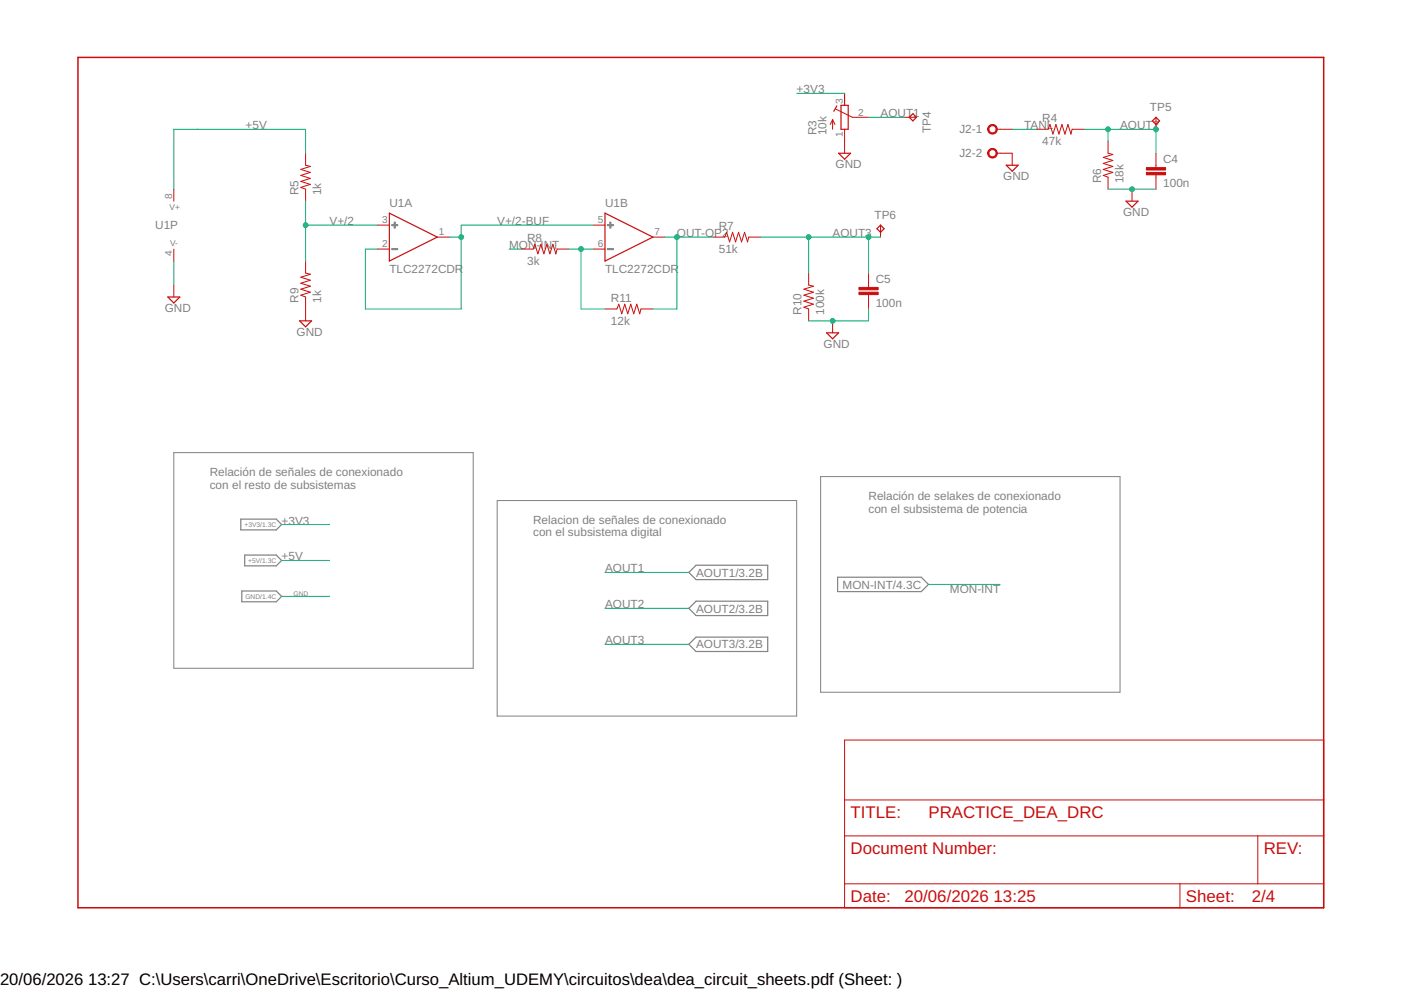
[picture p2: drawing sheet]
<svg xmlns="http://www.w3.org/2000/svg" width="297mm" height="210mm" viewBox="0 0 297 210" stroke-linecap="round" stroke-linejoin="round" font-family="sans-serif">
<path d="M36.9 96h63.4v45.7h-63.4zM105.4 106.1h63.5v45.7h-63.5zM174 101h63.5v45.8h-63.5z" fill="none" stroke="#808080" stroke-width=".21"/>
<g fill="#808080" stroke="#808080" stroke-width=".21">
<path d="M83.1 47.6h1.2v.3h-1.2z"/>
<path d="M83.6 47.1h.2v1.3h-.2z"/>
<path d="M83.1 52.7h1.2v.2h-1.2z"/>
<path d="M128.8 47.6h1.2v.3h-1.2z"/>
<path d="M129.3 47.1h.2v1.3h-.2z"/>
<path d="M128.8 52.7h1.2v.2h-1.2z"/>
</g>
<path d="M51.1 110.1h7.5l1.1 1.1-1.1 1.2h-7.5zM51.9 117.7h6.7l1.1 1.1-1.1 1.2h-6.7zM51.3 125.3h7.3l1.1 1.1-1.1 1.2h-7.3zM146 121.4l1.6-1.6h15.2v3.1h-15.2zM146 129l1.6-1.5h15.2v3h-15.2zM146 136.6l1.6-1.5h15.2v3h-15.2zM177.6 122.4h17.7l1.5 1.5-1.5 1.5h-17.7z" fill="none" stroke="#808080" stroke-width=".25"/>
<path d="M16.5 12.2h264.1v180.3h-264.1z" fill="none" stroke="#c90d0c" stroke-width=".32"/>
<g fill="none" stroke="#c90d0c" stroke-width=".21">
<path d="M179.1 19.8v2.5M64.8 32.5v2.5l1 .3-2 .6 2 .7-2 .6 2 .6-2 .7 2 .6-2 .6 1 .4v2.6M176.5 25.4v2M176.5 25.4l-.5 1M176.5 25.4l.5 1M177.2 23.1l3.5 1.8h3.4M179.1 27.4v5.1M191.8 24.9h2.5M211.3 27.4h3.3M211.3 32.5h3.3v2.5M219.7 27.4h2.5l.4-1 .6 2 .7-2 .6 2 .6-2 .7 2 .6-2 .7 2 .2-1h2.5M234.9 30v2.5l1 .2-2 .7 2 .6-2 .6 2 .7-2 .6 2 .7-2 .6 1 .4v2.5"/>
<path d="M245.1 24.9v2.5M245.1 32.5v3M245.1 37.1v3M36.9 40.1v2.6M36.9 52.8v2.6M64.8 55.4v2.5l1 .2-2 .7 2 .6-2 .6 2 .7-2 .6 2 .7-2 .6 1 .4v5M80 47.7h2.5M80 52.8h2.5M92.7 50.3h2.5M110.5 52.8h2.5l.4-1 .6 2 .7-2 .6 2 .7-2 .6 2 .6-2 .7 2 .2-1h2.5M125.7 47.7h2.6M125.7 52.8h2.6"/>
<path d="M138.4 50.3h2.6M151.1 50.3h2.6l.4-1 .6 2 .6-2 .7 2 .6-2 .6 2 .7-2 .6 2 .2-1h2.6M171.4 57.9v2.5l1.1 .3-2.1 .6 2.1 .7-2.1 .6 2.1 .6-2.1 .7 2.1 .6-2.1 .6 1 .4v2.5M184.1 57.9v3M186.7 47.7v2.6M240 40.1v2.6M36.9 60.4v2.6M128.3 65.5h2.5l.4-1 .6 2 .7-2 .6 2 .6-2 .7 2 .6-2 .6 2 .3-1h2.5M176.5 68v2.6M184.1 62.5v3M179.1 156.9h101.5v35.6h-101.5zM179.1 177.2h101.5"/>
<path d="M179.1 169.6h101.5M266.7 177.2v10.2M179.1 187.4h101.5M250.2 187.4v5.1"/>
</g>
<g fill="none" stroke="#c90d0c" stroke-width=".25">
<path d="M177.4 22.5l-.6 1.1M177.8 32.5h2.5l-1.2 1.3zM178.3 22.3h1.5v5.1h-1.5zM193.5 24.1l.8 .8-.8 .7-.7-.7zM213.3 35h2.6l-1.3 1.3zM244.3 25.6l.8-.7 .8 .7-.8 .8zM82.5 45.2l10.2 5.1-10.2 5.1zM128.3 45.2l10.1 5.1-10.1 5.1zM185.9 48.5l.8-.8 .8 .8-.8 .8zM238.7 42.7h2.6l-1.3 1.2zM35.6 63h2.5l-1.2 1.2zM63.5 68h2.6l-1.3 1.3z"/>
<path d="M175.3 70.6h2.5l-1.3 1.2z"/>
</g>
<g fill="#c90d0c" stroke="#c90d0c" stroke-width=".21">
<path d="M243.1 36.6h4v.5h-4z"/>
<path d="M243.1 35.5h4v.5h-4z"/>
<path d="M182.1 62h4.1v.5h-4.1z"/>
<path d="M182.1 60.9h4.1v.5h-4.1z"/>
</g>
<g fill="#c90d0c" stroke="#c90d0c" stroke-width=".21">
<path d="M209.8 26.6a1.03 1.03 0 0 1 1.5 .4 1.03 1.03 0 0 1-.6 1.4 1.03 1.03 0 0 1-1.3-1h.3a.76 .76 0 0 1 1-.7 .76 .76 0 0 1 .2 1.2 .76 .76 0 0 1-1.2-.3v-.2h-.3z" fill-rule="evenodd"/>
<path d="M209.8 31.7a1.03 1.03 0 0 1 1.5 .3 1.03 1.03 0 0 1-.6 1.5 1.03 1.03 0 0 1-1.3-1h.3a.77 .77 0 0 1 1-.7 .77 .77 0 0 1 .2 1.2 .77 .77 0 0 1-1.2-.3v-.2h-.3z" fill-rule="evenodd"/>
</g>
<g fill="none" stroke="#0dab76" stroke-width=".21">
<path d="M168.9 19.8h10.2M64.8 32.5v-5.1h-27.9v12.7M184.1 24.9h7.7M214.6 27.4h5.1M229.8 27.4h15.3v5.1M234.9 27.4v2.6M36.9 55.4v5M64.8 42.7v12.7M64.8 47.7h15.2M95.2 50.3h2.6M107.9 52.8h2.6M120.6 52.8h5.1"/>
<path d="M123.2 52.8v12.7h5.1M125.7 47.7h-27.9v17.8h-20.3v-12.7h2.5M141 50.3h10.1M143.5 50.3v15.2h-5.1M161.3 50.3h25.4M171.4 50.3v7.6M184.1 50.3v7.6M234.9 40.1h10.2M184.1 65.5v2.5h-12.7M59.7 111.2h10.2M59.7 118.8h10.2M59.7 126.4h10.2"/>
<path d="M128.3 121.4h17.7M128.3 129h17.7M128.3 136.6h17.7M196.8 123.9h15.3"/>
</g>
<g fill="#0dab76" stroke="#0dab76" stroke-width=".21">
<circle cx="176.5" cy="68" r=".51"/>
<circle cx="240" cy="40.1" r=".51"/>
<circle cx="64.8" cy="47.7" r=".51"/>
<circle cx="97.8" cy="50.3" r=".51"/>
<circle cx="123.2" cy="52.8" r=".51"/>
<circle cx="143.5" cy="50.3" r=".51"/>
<circle cx="234.9" cy="27.4" r=".51"/>
<circle cx="245.1" cy="27.4" r=".51"/>
<circle cx="171.4" cy="50.3" r=".51"/>
<circle cx="184.1" cy="50.3" r=".51"/>
</g>
<g font-size="3.6" fill="#c90d0c">
<text x="180.3" y="173.4">TITLE:</text>
<text x="196.8" y="173.4">PRACTICE_DEA_DRC</text>
<text x="180.3" y="181">Document Number:</text>
<text x="267.9" y="181">REV:</text>
<text x="180.3" y="191.2">Date:</text>
<text x="191.8" y="191.2">20/06/2026</text>
<text x="210.7" y="191.2">13:25</text>
<text x="251.4" y="191.2">Sheet:</text>
<text x="265.4" y="191.2">2/4</text>
</g>
<g font-size="3.5">
<text x="0" y="208.9">20/06/2026</text>
<text x="18.7" y="208.9">13:27 C:\Users\carri\OneDrive\Escritorio\Curso_Altium_UDEMY\circuitos\dea\dea_circuit_sheets.pdf (Sheet: )</text>
</g>
<g font-size="2.5" fill="#808080">
<text x="168.9" y="19.8">+3V3</text>
<text x="243.8" y="23.6">TP5</text>
<text x="52.1" y="27.4">+5V</text>
<text x="173.1" y="28.7" transform="rotate(-90 173.1 28.7)">R3</text>
<text x="175.3" y="28.7" transform="rotate(-90 175.3 28.7)">10k</text>
<text x="186.7" y="24.9">AOUT1</text>
<text x="197.3" y="28.2" transform="rotate(-90 197.3 28.2)">TP4</text>
<text x="203.4" y="28.3">J2-1</text>
<text x="217.2" y="27.4">TANL</text>
<text x="221" y="25.9">R4</text>
<text x="237.5" y="27.4">AOUT2</text>
<text x="177.2" y="35.7">GND</text>
<text x="203.4" y="33.4">J2-2</text>
<text x="221" y="30.7">47k</text>
<text x="246.6" y="34.6">C4</text>
<text x="63.3" y="41.4" transform="rotate(-90 63.3 41.4)">R5</text>
<text x="68.1" y="41.4" transform="rotate(-90 68.1 41.4)">1k</text>
<text x="212.7" y="38.2">GND</text>
<text x="233.4" y="38.8" transform="rotate(-90 233.4 38.8)">R6</text>
<text x="238.2" y="38.8" transform="rotate(-90 238.2 38.8)">18k</text>
<text x="246.6" y="39.7">100n</text>
<text x="69.9" y="47.7">V+/2</text>
<text x="82.6" y="43.9">U1A</text>
<text x="105.4" y="47.7">V+/2-BUF</text>
<text x="128.3" y="43.9">U1B</text>
<text x="185.4" y="46.5">TP6</text>
<text x="238.1" y="45.8">GND</text>
<text x="32.9" y="48.5">U1P</text>
<text x="108" y="52.8">MON-INT</text>
<text x="111.8" y="51.3">R8</text>
<text x="143.5" y="50.3">OUT-OP2</text>
<text x="152.4" y="53.6">51k</text>
<text x="152.4" y="48.8">R7</text>
<text x="176.5" y="50.3">AOUT3</text>
<text x="82.6" y="57.9">TLC2272CDR</text>
<text x="111.8" y="56.1">3k</text>
<text x="128.3" y="57.9">TLC2272CDR</text>
<text x="63.3" y="64.2" transform="rotate(-90 63.3 64.2)">R9</text>
<text x="68.1" y="64.2" transform="rotate(-90 68.1 64.2)">1k</text>
<text x="129.5" y="64">R11</text>
<text x="185.7" y="65.1">100n</text>
<text x="185.7" y="60">C5</text>
<text x="34.9" y="66.1">GND</text>
<text x="62.9" y="71.2">GND</text>
<text x="129.5" y="68.8">12k</text>
<text x="169.9" y="66.8" transform="rotate(-90 169.9 66.8)">R10</text>
<text x="174.7" y="66.8" transform="rotate(-90 174.7 66.8)">100k</text>
<text x="174.6" y="73.8">GND</text>
<text x="44.5" y="100.9">Relación de señales de conexionado</text>
<text x="44.5" y="103.6">con el resto de subsistemas</text>
<text x="184.1" y="106">Relación de selakes de conexionado</text>
<text x="59.7" y="111.2">+3V3</text>
<text x="113" y="111.1">Relacion de señales de conexionado</text>
<text x="113" y="113.7">con el subsistema digital</text>
<text x="184.1" y="108.7">con el subsistema de potencia</text>
<text x="59.7" y="118.8">+5V</text>
<text x="128.3" y="121.4">AOUT1</text>
<text x="147.6" y="122.3">AOUT1/3.2B</text>
<text x="178.7" y="124.8">MON-INT/4.3C</text>
<text x="201.4" y="125.7">MON-INT</text>
<text x="128.3" y="129">AOUT2</text>
<text x="147.6" y="129.9">AOUT2/3.2B</text>
<text x="128.3" y="136.6">AOUT3</text>
<text x="147.6" y="137.5">AOUT3/3.2B</text>
</g>
<g font-size="2.1" fill="#808080">
<text x="178.7" y="22" transform="rotate(-90 178.7 22)">3</text>
<text x="178.7" y="29" transform="rotate(-90 178.7 29)">1</text>
<text x="182" y="24.5">2</text>
<text x="36.5" y="42.3" transform="rotate(-90 36.5 42.3)">8</text>
<text x="81" y="47.4">3</text>
<text x="126.7" y="47.4">5</text>
<text x="81" y="52.4">2</text>
<text x="93.1" y="49.9">1</text>
<text x="126.7" y="52.4">6</text>
<text x="138.8" y="49.9">7</text>
<text x="36.5" y="54.3" transform="rotate(-90 36.5 54.3)">4</text>
</g>
<g font-size="1.8" fill="#808080">
<text x="36" y="44.6">V+</text>
<text x="36.1" y="52.2">V-</text>
</g>
<g font-size="1.4" fill="#808080">
<text x="51.8" y="111.7">+3V3/1.3C</text>
<text x="52.6" y="119.3">+5V/1.3C</text>
<text x="52" y="127">GND/1.4C</text>
<text x="62.2" y="126.4">GND</text>
</g>
</svg>
